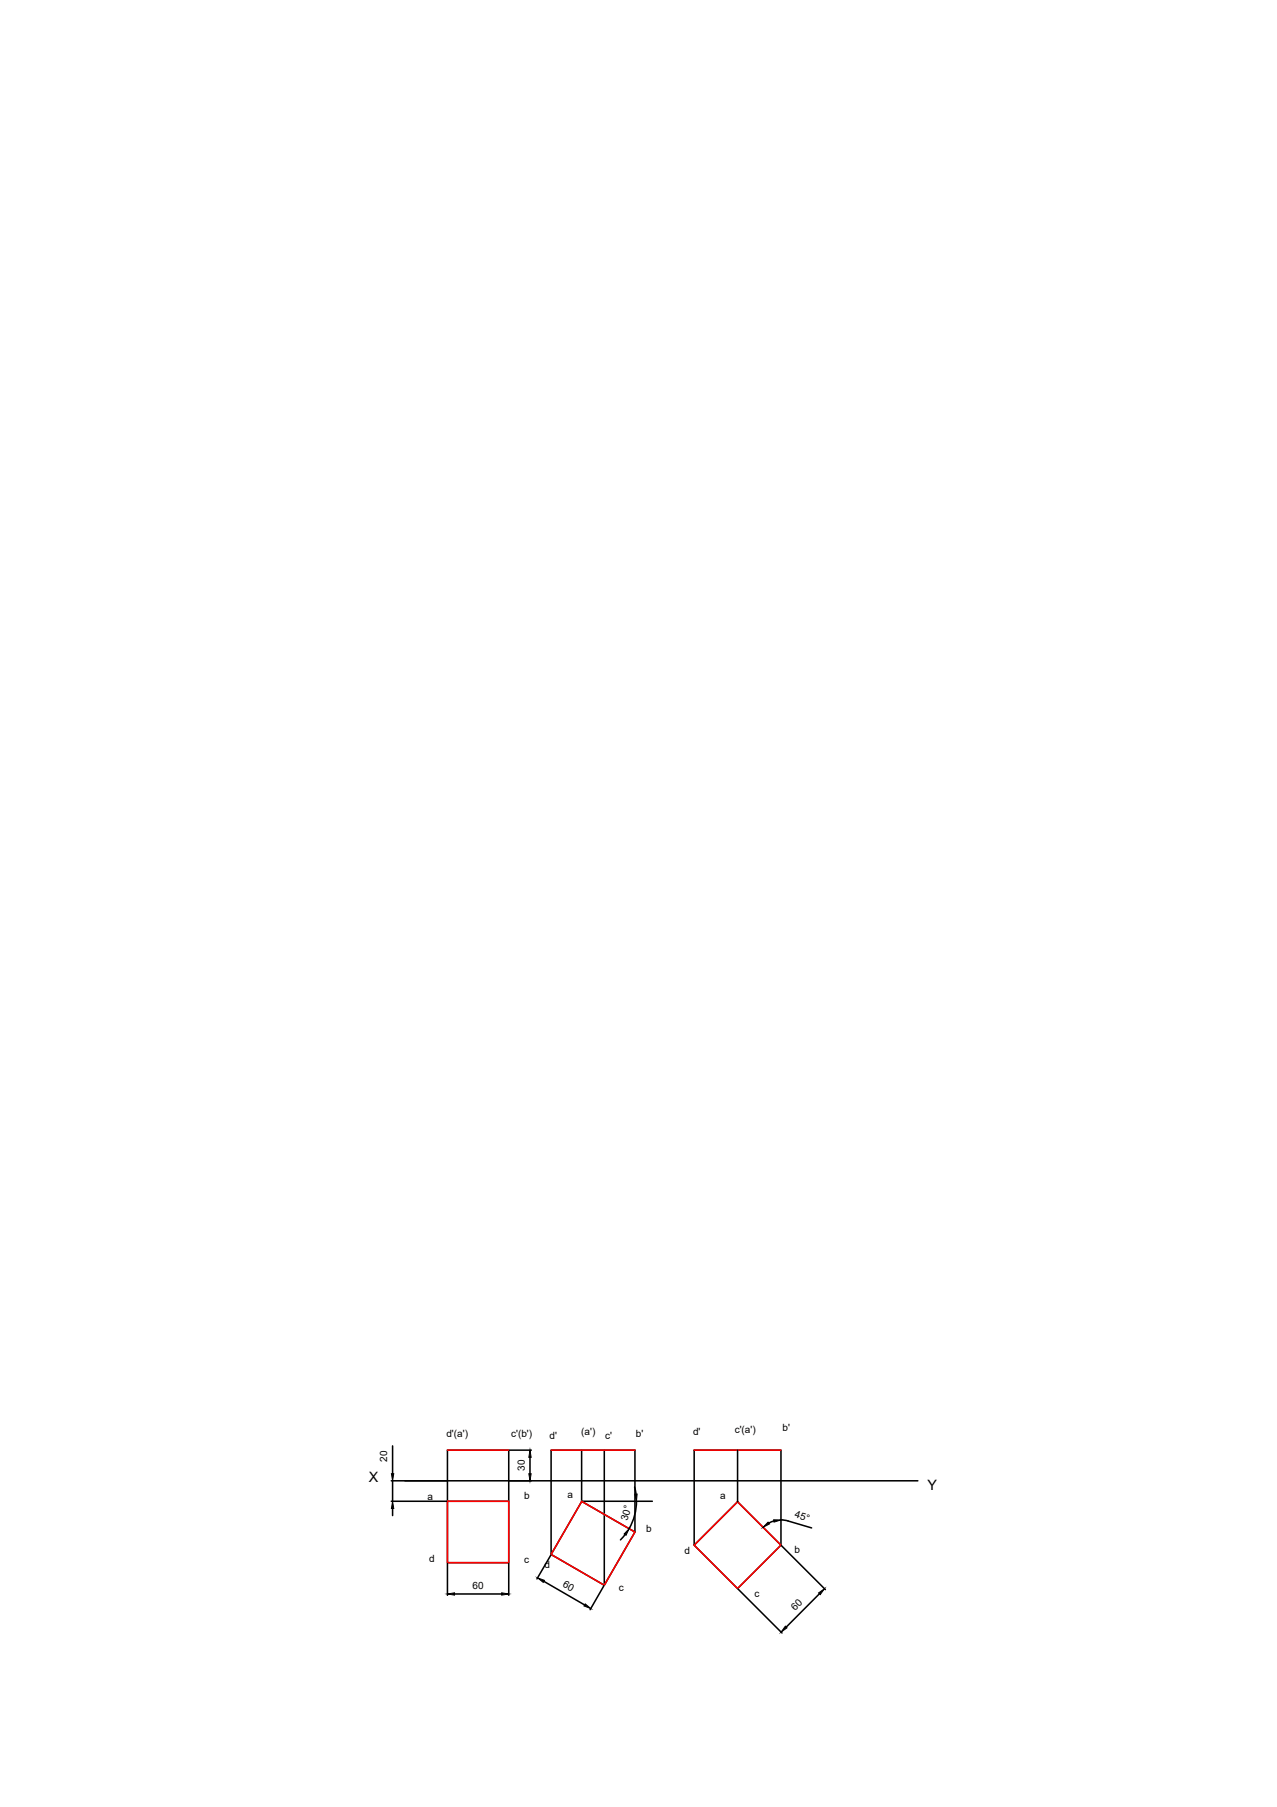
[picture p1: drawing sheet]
<svg xmlns="http://www.w3.org/2000/svg" width="210mm" height="297mm" viewBox="0 0 210 297" stroke-linecap="round" stroke-linejoin="round" font-family="sans-serif">
<!-- layer: 0 -->
<g fill="none" stroke="#000" stroke-width=".25">
<path d="M64.5 237.7v4.6M83.7 238.4h3.6M87.1 239.6v2.7M95.6 238.4v8.4h11.6M99.3 238.4v22.2M121.2 238.4v8.5M64.3 246.8h9.1M64.3 243.4h9.1M64.5 243.4v3.4M64.5 248v1.1M66.6 243.4h84.3M73.5 246.8v10.1h10.1v-10.1h-10.1v-8.4h10.1v8.4"/>
<path d="M73.5 257v5.2M83.6 257v5.2M83.7 243.4h3.6M89.4 259.9l6.7 3.9M90.5 255.6l-2.2 3.9M95.6 246.8l8.8 5-5.1 8.8-8.7-5.1zM102.8 252.2l-.8 .9M104.3 244.4l.2 1.2M104.4 251.8v-13.4h-13.8v17.1M104.6 246.8l-.2 2-.4 1.3-.6 1.2M114.1 254v-15.6h14.3v15.6M121.2 246.9l7.2 7.1-7.2 7.1-7.1-7.1z"/>
<path d="M127.2 250l-.8 .4M128.4 249.9l1.1 .1 3.9 1.2M128.4 254.1l7.3 7.2M74.7 262h7.8M99.3 260.7l-2.3 3.9M121.3 261.2l7.2 7.2M134.7 262l-5.5 5.5"/>
</g>
<path d="M73.5 238.4h10.1M90.6 238.4h13.8M114.1 238.4h14.3M73.5 246.8h10.1v10.1h-10.1zM95.6 246.8l8.8 5-5.1 8.8-8.7-5.1zM114.1 254l7.1-7.1 7.2 7.1-7.2 7.1z" fill="none" stroke="#f00" stroke-width=".25"/>
<g fill="#000" stroke="#000" stroke-width=".16">
<path d="M87.1 238.4l.2 1.2h-.4zM64.5 246.8l.2 1.2h-.4zM64.3 242.3h.4l-.2 1.1zM86.9 242.3h.4l-.2 1.1zM88.4 259.4l1.1 .4-.2 .3zM103.4 251.3l-.5 1.1-.3-.2zM104.3 245.6h.4l-.1 1.2zM126.3 250.2l.2 .3-1.1 .6zM127.2 249.8l1.2 .1-1.2 .3zM73.5 262l1.2-.2v.4zM82.5 261.8l1.1 .2-1.1 .2zM96.2 263.7l.9 .7-1.1-.4z"/>
<path d="M129.1 267.3l.3 .3-1 .7zM134.5 261.9l1-.7-.7 .9z"/>
</g>
<g font-size="2.3">
<text x="60.6" y="243.7">X</text>
<text x="152.5" y="244.9">Y</text>
</g>
<g font-size="1.6">
<text x="73.4" y="236.2">d'(a')</text>
<text x="84" y="236.2">c'(b')</text>
<text x="90.3" y="236.5">d'</text>
<text x="95.5" y="236">(a')</text>
<text x="99.5" y="236.5">c'</text>
<text x="104.5" y="236.2">b'</text>
<text x="113.9" y="235.8">d'</text>
<text x="120.8" y="235.5">c'(a')</text>
<text x="128.6" y="235.2">b'</text>
<text x="63.7" y="240.3" transform="rotate(-90 63.7 240.3)">20</text>
<text x="86.2" y="241.8" transform="rotate(-90 86.2 241.8)">30</text>
<text x="70.3" y="246.6">a</text>
<text x="86.1" y="246.5">b</text>
<text x="93.3" y="246.3">a</text>
<text x="103.2" y="250.1" transform="rotate(-75 103.2 250.1)">30°</text>
<text x="106.2" y="251.8">b</text>
<text x="118.4" y="246.5">a</text>
<text x="130.5" y="249.4" transform="rotate(16 130.5 249.4)">45°</text>
<text x="70.6" y="256.7">d</text>
<text x="86.1" y="257">c</text>
<text x="89.5" y="257.7">d</text>
<text x="112.5" y="255.4">d</text>
<text x="130.6" y="255.3">b</text>
<text x="77.7" y="261.2">60</text>
<text x="92.4" y="260.7" transform="rotate(30 92.4 260.7)">60</text>
<text x="101.7" y="261.6">c</text>
<text x="124" y="262.6">c</text>
<text x="130.7" y="264.8" transform="rotate(-45 130.7 264.8)">60</text>
</g>
</svg>
